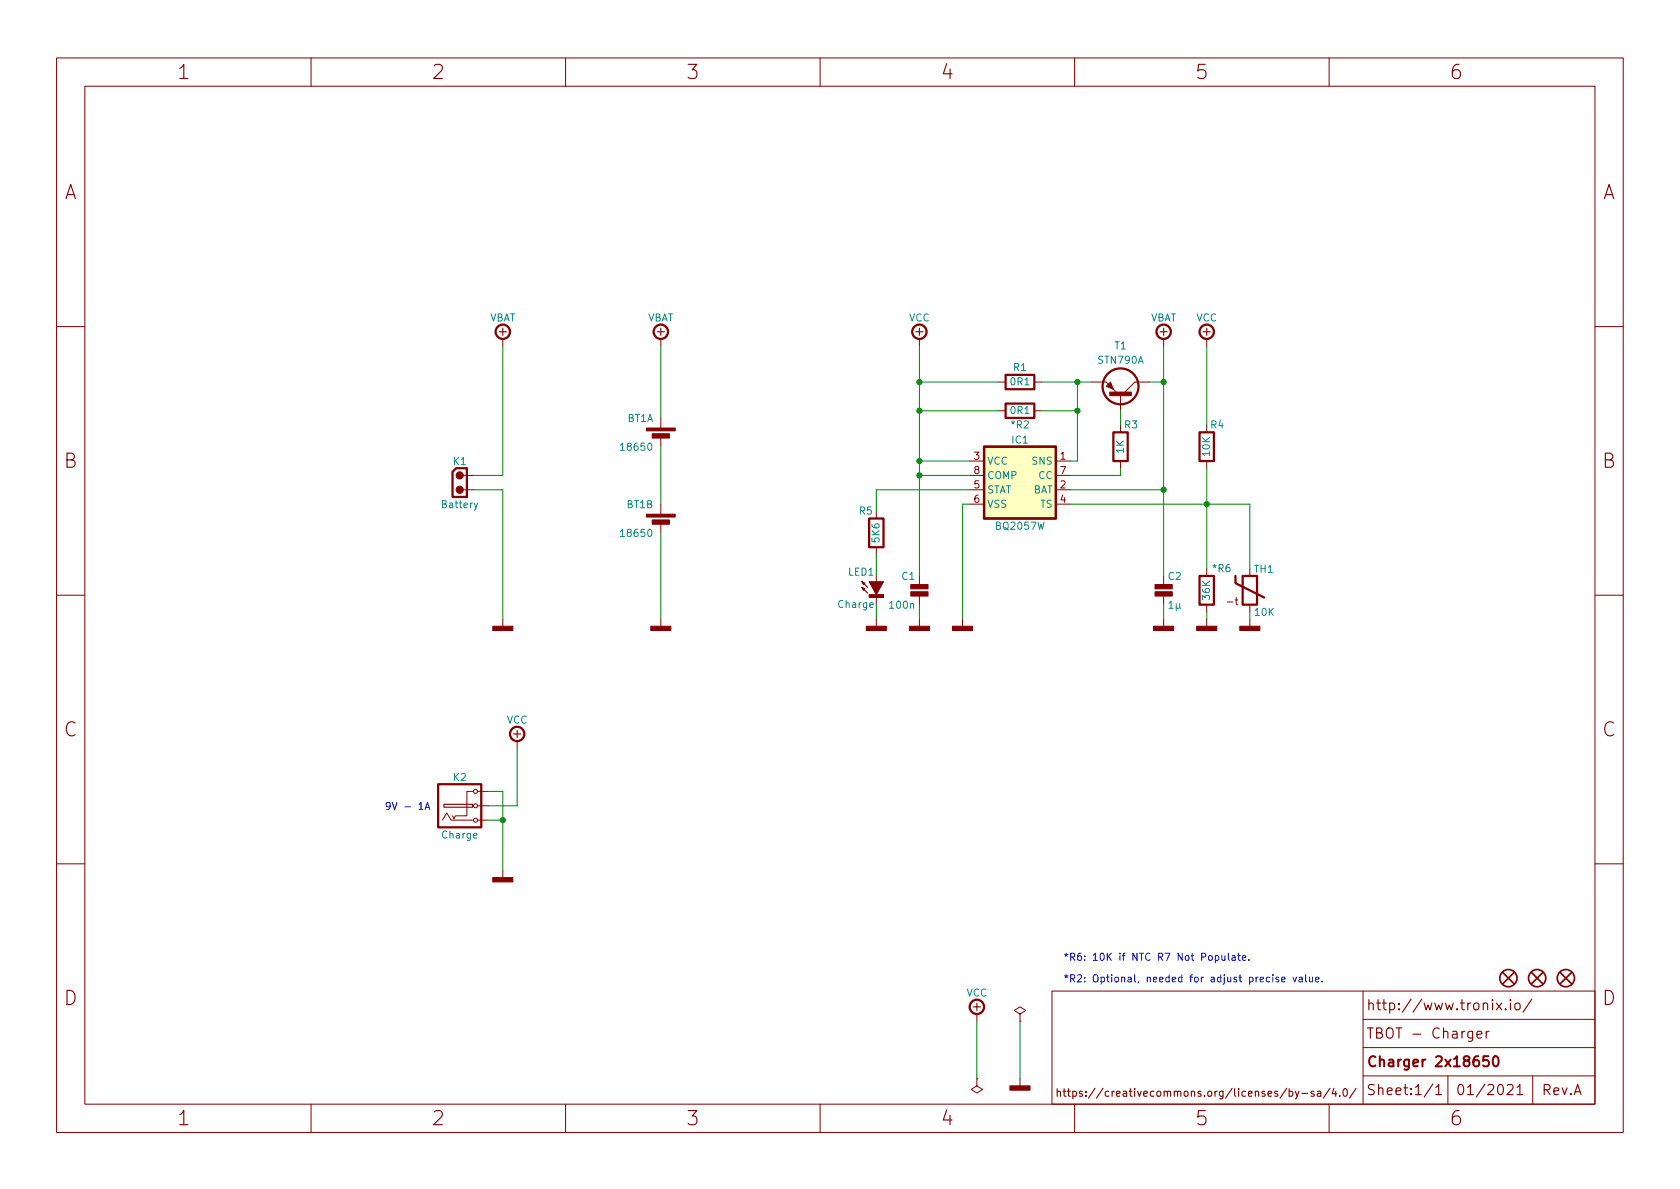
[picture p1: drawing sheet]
<svg xmlns="http://www.w3.org/2000/svg" width="297mm" height="210mm" viewBox="0 0 297 210" stroke-linecap="round" stroke-linejoin="round" font-family="sans-serif">
<g fill="none" stroke="#840000" stroke-width=".18">
<path d="M10 10.2h277v190.1h-277zM15 15.2h267v180.1h-267zM55 10.2v5M100 10.2v5M145 10.2v5M190 10.2v5M235 10.2v5M10 57.8h5M88.9 59.9v1.3M116.8 59.9v1.3M162.6 59.9v1.3M205.7 59.9v1.3"/>
<path d="M213.4 59.9v1.3M282 57.8h5M116.8 73.9v1.9M116.8 77.1v1.9M176.5 67.6h1.3M176.5 72.6h1.3M182.9 67.6h1.2M182.9 72.6h1.2M193 67.6h2.6l1.9 1.9M198.1 70.1v2.5M198.1 75.2v1.2M203.2 67.6h-2.5l-1.9 1.9"/>
<path d="M213.4 75.2v1.2M81.9 84.1h1.9M81.9 86.6h1.9M116.8 89.1v2M116.8 92.3v1.9M154.9 90.4v1.3M154.9 96.8v1.2M171.4 84.1h2.6M171.4 86.6h2.6M171.4 89.1h2.6M171.4 81.5h2.6M186.7 84.1h2.5"/>
<path d="M186.7 86.6h2.5M186.7 89.1h2.5M186.7 81.5h2.5M198.1 81.5v1.3M213.4 81.5v1.3M10 105.3h5M88.9 109.5v1.2M116.8 109.5v1.2M154.9 101.8v1.3M154.9 105.7v1.2M154.9 109.5v1.2M162.6 101.8v2"/>
<path d="M162.6 105v1.9M162.6 109.5v1.2M170.2 109.5v1.2M205.7 101.8v2M205.7 105v1.9M205.7 109.5v1.2M213.4 100.6v1.2M213.4 106.9v1.3M213.4 109.5v1.2M221 100.6v1.2M221 106.9v1.3M221 109.5v1.2"/>
<path d="M282 105.3h5M83.6 139.9h-1.1v4.4h-2l-.2 .5-.3-.5M84.5 139.9h1.9M91.4 131.1v1.2M10 152.8h5M78.2 145l.8-1.2 .8 1.2h3.8M84.5 142.5h1.9M84.5 145h1.9M88.9 153.9v1.3M282 152.8h5M172.7 179.3v1.3M180.3 179.3l1.1-.6-1.1-.7-1 .7 1 .6v1.3"/>
<path d="M186 175.3h96v20h-96zM241 175.3v20M55 195.3v5M100 195.3v5M145 195.3v5M172.7 190.7v1.3l1 .7-1 .6-1-.6 1-.7M172.7 190.7h.1M180.3 180.6h.1M180.3 190.7v1.3M190 195.3v5M235 195.3v5M241 190.3h41"/>
<path d="M241 185.3h41M241 180.3h41M256 190.3v5M271 190.3v5"/>
<circle cx="84.1" cy="139.9" r=".36"/>
<circle cx="84.1" cy="145" r=".36"/>
<circle cx="84.1" cy="142.5" r=".36"/>
</g>
<g fill="none" stroke="#840000" stroke-width=".2">
<path d="M88.3 58.7h1.2M88.9 58v1.3M116.2 58.7h1.3M116.8 58v1.3M161.9 58.7h1.3M162.6 58v1.3M205.1 58.7h1.3M205.7 58v1.3M212.7 58.7h1.3M213.4 58v1.3M152.4 102.9l.3 .5 .2-.3-.5-.2 1 1M152.4 103.9l.3 .5 .2-.3-.5-.2 1 1"/>
<path d="M90.8 129.8h1.3M91.4 129.2v1.2M78.5 142.2h5.1v.5h-5.1zM172.1 178h1.3M172.7 177.4v1.3M264.6 177.4l.9 1.2M265.5 177.4l-.9 1.2M266.2 178.4v.2M267.1 176.8v.1M267.1 177.4v1.2M267.9 177.5a.49 .49 0 0 1 .5-.1 .49 .49 0 0 1 .4 .3v.5a.49 .49 0 0 1-.5 .4 .49 .49 0 0 1-.5-.4zM270.8 176.7l-1.5 2.3"/>
<path d="M227.5 192.5l-1.2 1.7M227.9 193h.4l.3 .2-.1 .6h-.6M227.9 192.5v1.4M229 193l.4 .9M229.7 193l-.5 1.2-.2 .1M230.2 193.4h1M232.3 193h-.3l-.2 .2 .1 .2 .4 .1v.3h-.5M233 193h.5v.9M233.5 193.3l-.4 .1a.27 .27 0 0 0-.2 .2 .27 .27 0 0 0 .2 .3l.4-.1M235.1 192.5l-1.1 1.7M235.8 192.5l-.3 .9h.9M236.2 193v.9"/>
<path d="M236.9 193.7v.2M237.6 192.6l.2-.1a.72 .72 0 0 1 .4 .7 .72 .72 0 0 1-.4 .7l-.2-.2-.1-.3zM239.8 192.5l-1.2 1.7M253.3 191.7l-1.5 2.3M253.9 192.3l.5-.5v1.8M253.9 193.6h1M258 191.9a.43 .43 0 0 1 .7 .2 .93 .93 0 0 1-.5 1.5 1.2 1.2 0 0 1-.2-1.7zM260.4 182.4v1.4a.49 .49 0 0 1-.8 .3M260.4 182.5l-.5-.1-.4 .3v.5l.2 .3h.7M261.1 183l.9-.2-.1-.3-.5-.1-.3 .2 .1 .9h.7M262.8 182.4v1.2M263.3 182.4l-.4 .1-.1 .2"/>
<path d="M268.2 192.3l.5-.5v1.8M268.2 193.6h1"/>
</g>
<path d="M263.2 186.8h-.9l-.1 .8 .3-.1h.6l.2 .3-.1 .6-.3 .2h-.4l-.3-.2M264.1 186.9a.43 .43 0 0 1 .4-.1 .43 .43 0 0 1 .4 .3 .93 .93 0 0 1-.5 1.5 1.1 1.1 0 0 1-.3-1.7z" fill="none" stroke="#840000" stroke-width=".36"/>
<g fill="none" stroke="#840000" stroke-width=".3">
<path d="M265.7 172l2 2M267.7 172l-2 2M270.8 172l2 2M272.8 172l-2 2M275.8 172l2.1 2M277.9 172l-2.1 2"/>
<circle cx="266.7" cy="173" r="1.52"/>
<circle cx="271.8" cy="173" r="1.52"/>
<circle cx="276.9" cy="173" r="1.52"/>
</g>
<g fill="none" stroke="#840000" stroke-width=".4">
<path d="M174 79h12.7v12.7h-12.7zM177.8 66.3h5.1v2.5h-5.1zM177.8 71.4h5.1v2.5h-5.1zM196.8 76.4h2.6v5.1h-2.6zM212.1 76.4h2.5v5.1h-2.5zM80 83.4l.6-.6h1.9v5.1h-2.5zM153.7 91.7h2.5v5.1h-2.5zM212.1 101.8h2.5v5.1h-2.5zM218.4 101.8v1.3l5.1 2.6M219.7 101.8h2.5v5.1h-2.5zM77.5 138.7h7.6v7.6h-7.6z"/>
<circle cx="88.9" cy="58.7" r="1.27"/>
<circle cx="116.8" cy="58.7" r="1.27"/>
<circle cx="162.6" cy="58.7" r="1.27"/>
<circle cx="205.7" cy="58.7" r="1.27"/>
<circle cx="213.4" cy="58.7" r="1.27"/>
<circle cx="198.1" cy="68.3" r="3.2"/>
<circle cx="91.4" cy="129.8" r="1.27"/>
<circle cx="172.7" cy="178" r="1.27"/>
</g>
<g fill="#840000" stroke="#840000" stroke-width=".18">
<path d="M196.2 69.3h3.8v.7h-3.8z"/>
<path d="M195.6 68.3l.7-.7 .5 1.2z"/>
<path d="M115.1 110.7h3.5v.8h-3.5z"/>
<path d="M219.2 110.7h3.6v.8h-3.6z"/>
<path d="M168.4 110.7h3.6v.8h-3.6z"/>
<path d="M87.1 110.7h3.6v.8h-3.6z"/>
<path d="M178.6 192h3.5v.8h-3.5z"/>
<path d="M204.2 104.6h3.1v.8h-3.1z"/>
<path d="M204.2 103.4h3.1v.7h-3.1z"/>
<path d="M204 110.7h3.5v.8h-3.5z"/>
<path d="M211.6 110.7h3.5v.8h-3.5z"/>
<path d="M153.7 105.2h2.5v.5h-2.5z"/>
<path d="M153.7 102.9h2.5l-1.3 2.3z"/>
<path d="M160.8 110.7h3.5v.8h-3.5z"/>
<path d="M161 104.6h3.1v.8h-3.1z"/>
<path d="M161 103.4h3.1v.7h-3.1z"/>
<path d="M114.3 75.7h5.1v.5h-5.1z"/>
<path d="M115.3 76.7h3.1v.8h-3.1z"/>
<path d="M114.3 90.9h5.1v.5h-5.1z"/>
<path d="M115.3 91.9h3.1v.8h-3.1z"/>
<path d="M153.2 110.7h3.5v.8h-3.5z"/>
<path d="M87.1 155.2h3.6v.8h-3.6z"/>
<circle cx="81.3" cy="86.6" r=".63"/>
<circle cx="81.3" cy="84.1" r=".63"/>
</g>
<path d="M84.5 88.9l-.5 1.2-.1 .1M206.7 106.7l.4-.4v1.3M206.7 107.6h.7M208 106.7v1.3M208.6 107.4l.2 .2M208.6 106.7l-.1 .8-.4 .1-.1-.2" fill="none" stroke="#008484" stroke-width=".18"/>
<path d="M174 79h12.7v12.7h-12.7z" fill="#ffffc2" stroke="#ffffc2" stroke-width=".18"/>
<g fill="none" stroke="#0000c2" stroke-width=".18">
<path d="M69 142.4l-.3 .3-.3-.1-.1-.2 .1-.5h.3l.2 .1a.84 .84 0 0 1-.3 1.2h-.2M69.4 141.9l.4 1.3 .4-1.3M214.9 169h.4l.2 .2-.1 .6h-.5M216 169l.1 .8h.3l.2-.1M216.6 169v.8M217.2 168.6v1l.2 .2M217.9 169h.4l.1 .8M218.4 169.3h-.4l-.2 .2 .2 .3h.4M218.8 169h.5M219 168.6v1l.3 .2M219.7 169.4l.6-.1-.1-.3h-.4l-.1 .2v.6h.5M220.8 169.7v.1"/>
<path d="M225 172.4v.1M225 172.8v.8M226.1 172.9l-.3-.1-.2 .2 .1 .2 .4 .1v.3h-.5M226.6 173.2l.6-.1v-.2l-.4-.1-.2 .2 .1 .6h.5M228.6 172.8l.3 .8 .3-.8M229.7 172.9h.5v.7M230.2 173.1l-.4 .1-.2 .1 .2 .3h.4M230.9 172.4v1.1l.1 .1M231.5 172.8l.1 .8h.3l.2-.1M232.1 172.8v.8M232.6 173.2l.6-.1v-.2l-.4-.1-.2 .2 .1 .6h.5M233.8 173.5v.1"/>
</g>
<g fill="none" stroke="#008400" stroke-width=".18">
<path d="M88.9 61.2v22.9h-5.1M116.8 61.2v12.7M116.8 79v10.1M162.6 72.6h13.9M162.6 61.2v40.6M162.6 67.6h13.9M184.1 72.6h6.4M184.1 67.6h8.9M190.5 67.6v13.9h-1.3M198.1 72.6v2.6M203.2 67.6h2.5M205.7 61.2v40.6"/>
<path d="M213.4 61.2v14M83.8 86.6h5.1v22.9M116.8 94.2v15.3M154.9 98v3.8M162.6 84.1h8.8M162.6 81.5h8.8M171.4 86.6h-16.5v3.8M171.4 89.1h-1.2v20.4M189.2 86.6h16.5M189.2 89.1h31.8v11.5M198.1 82.8v1.3h-8.9M213.4 82.8v17.8"/>
<path d="M154.9 106.9v2.6M162.6 106.9v2.6M205.7 106.9v2.6M213.4 108.2v1.3M221 108.2v1.3M86.4 139.9h2.5v14M91.4 132.3v10.2h-5M86.4 145h2.5M172.7 180.6v10.1M180.3 180.6v10.1"/>
</g>
<g fill="#008400" stroke="#008400" stroke-width=".18">
<circle cx="190.5" cy="72.6" r=".46"/>
<circle cx="205.7" cy="67.6" r=".46"/>
<circle cx="205.7" cy="86.6" r=".46"/>
<circle cx="213.4" cy="89.1" r=".46"/>
<circle cx="88.9" cy="145" r=".46"/>
<circle cx="162.6" cy="67.6" r=".46"/>
<circle cx="162.6" cy="72.6" r=".46"/>
<circle cx="162.6" cy="81.5" r=".46"/>
<circle cx="162.6" cy="84.1" r=".46"/>
<circle cx="190.5" cy="67.6" r=".46"/>
</g>
<g font-size="3.5" fill="#840000">
<text x="31.5" y="14">1</text>
<text x="76.5" y="14">2</text>
<text x="121.5" y="14">3</text>
<text x="166.5" y="14">4</text>
<text x="211.5" y="14">5</text>
<text x="256.5" y="14">6</text>
<text x="11.2" y="35.2">A</text>
<text x="283.2" y="35.2">A</text>
<text x="11.2" y="82.7">B</text>
<text x="283.2" y="82.7">B</text>
<text x="11.2" y="130.2">C</text>
<text x="283.2" y="130.2">C</text>
<text x="11.2" y="177.7">D</text>
<text x="283.2" y="177.7">D</text>
<text x="31.5" y="199">1</text>
<text x="76.5" y="199">2</text>
<text x="121.5" y="199">3</text>
<text x="166.5" y="199">4</text>
<text x="211.5" y="199">5</text>
<text x="256.5" y="199">6</text>
</g>
<g font-size="2.5" fill="#840000">
<text x="241.5" y="178.7">http://www.tronix.io/</text>
<text x="241.5" y="183.7">TBOT - Charger</text>
<text x="241.5" y="188.7">Charger 2x18650</text>
<text x="241.5" y="193.7">Sheet:1/1</text>
<text x="259" y="193.7">01/2021</text>
<text x="272.5" y="193.7">Rev.A</text>
</g>
<text font-size="1.9" fill="#840000" x="186.5" y="193.9">https://creativecommons.org/licenses/by-sa/4.0/</text>
<g font-size="1.8" fill="#008484">
<text x="86.5" y="56.8">VBAT</text>
<text x="114.4" y="56.8">VBAT</text>
<text x="160.7" y="56.8">VCC</text>
<text x="203.3" y="56.8">VBAT</text>
<text x="211.5" y="56.8">VCC</text>
<text x="179.2" y="65.6">R1</text>
<text x="194.2" y="64.3">STN790A</text>
<text x="197.1" y="61.8">T1</text>
<text x="178.7" y="68.1">0R1</text>
<text x="110.9" y="74.6">BT1A</text>
<text x="178.7" y="73.2">0R1</text>
<text x="178.9" y="75.7">*R2</text>
<text x="198.8" y="75.7">R3</text>
<text x="214.1" y="75.7">R4</text>
<text x="80.1" y="82.2">K1</text>
<text x="110" y="79.7">18650</text>
<text x="174.5" y="82.2">VCC</text>
<text x="179" y="78.4">IC1</text>
<text x="182.6" y="82.2">SNS</text>
<text x="198.7" y="80.1" transform="rotate(-90 198.7 80.1)">1K</text>
<text x="213.9" y="80.6" transform="rotate(-90 213.9 80.6)">10K</text>
<text x="78.2" y="89.9">Battery</text>
<text x="110.8" y="89.9">BT1B</text>
<text x="174.5" y="89.8">VSS</text>
<text x="174.5" y="87.2">STAT</text>
<text x="174.5" y="84.7">COMP</text>
<text x="182.6" y="87.2">BAT</text>
<text x="183.6" y="84.7">CC</text>
<text x="183.9" y="89.8">TS</text>
<text x="110" y="94.9">18650</text>
<text x="152" y="91">R5</text>
<text x="155.5" y="95.9" transform="rotate(-90 155.5 95.9)">5K6</text>
<text x="176.2" y="93.7">BQ2057W</text>
<text x="150" y="101.8">LED1</text>
<text x="214.5" y="101.1">*R6</text>
<text x="221.8" y="101.3">TH1</text>
<text x="148.3" y="107.5">Charge</text>
<text x="157.4" y="107.6">100n</text>
<text x="159.5" y="102.6">C1</text>
<text x="206.6" y="102.6">C2</text>
<text x="213.9" y="106" transform="rotate(-90 213.9 106)">36K</text>
<text x="221.9" y="108.9">10K</text>
<text x="89.6" y="128">VCC</text>
<text x="80.1" y="138.1">K2</text>
<text x="78.2" y="148.3">Charge</text>
<text x="170.9" y="176.2">VCC</text>
</g>
<g font-size="1.8" fill="#840000">
<text x="172.2" y="81.3">3</text>
<text x="172.2" y="83.8">8</text>
<text x="187.5" y="81.3">1</text>
<text x="187.5" y="83.8">7</text>
<text x="172.2" y="88.9">6</text>
<text x="172.2" y="86.4">5</text>
<text x="187.5" y="86.4">2</text>
<text x="187.5" y="88.9">4</text>
<text x="217.3" y="107">-t</text>
</g>
<g font-size="1.8" fill="#0000c2">
<text x="70.2" y="143.2">9V - 1A</text>
<text x="188" y="169.9">*R6: 10K if NTC R7 Not Populate.</text>
<text x="188" y="173.7">*R2: Optional, needed for adjust precise value.</text>
</g>
</svg>
